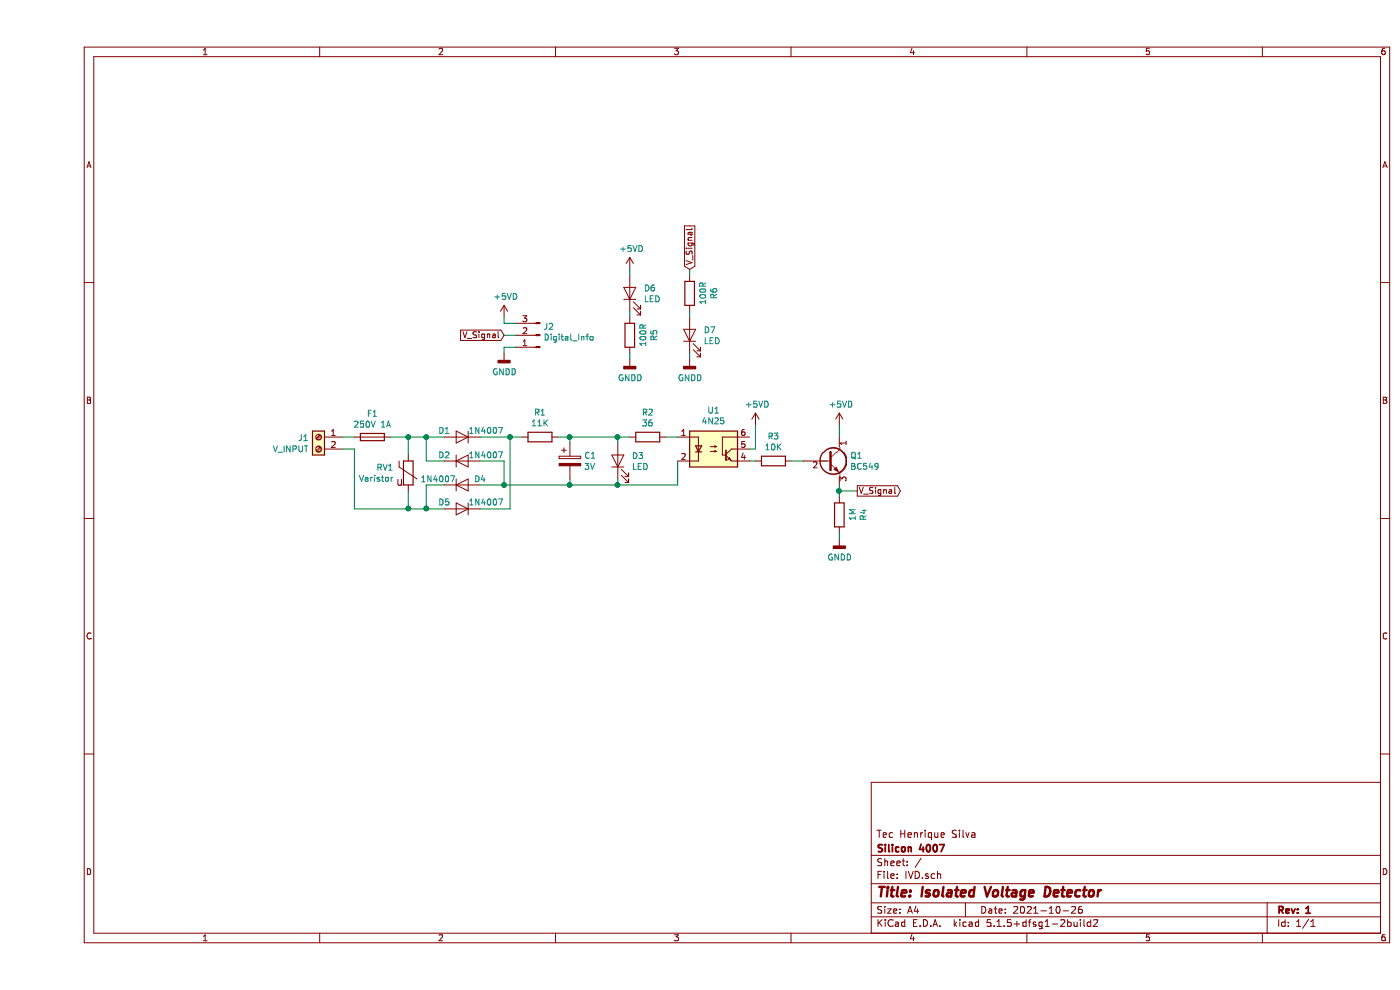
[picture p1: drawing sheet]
EESchema Schematic File Version 4
EELAYER 30 0
EELAYER END
$Descr A4 11693 8268
encoding utf-8
Sheet 1 1
Title "Isolated Voltage Detector"
Date "2021-10-26"
Rev "1"
Comp "Silicon 4007"
Comment1 "Tec Henrique Silva"
Comment2 ""
Comment3 ""
Comment4 ""
$EndDescr
$Comp
L Device:Fuse F1
U 1 1
P 2800 3650
F 0 "F1" V 2603 3650 50  0000 C CNN
F 1 "250V 1A" V 2694 3650 50  0000 C CNN
F 2 "Fuse:Fuse_Blade_ATO_directSolder" V 2730 3650 50  0001 C CNN
F 3 "~" H 2800 3650 50  0001 C CNN
	1    2800 3650
	0    1    1    0   
$EndComp
$Comp
L Device:LED D3
U 1 1
P 4850 3850
F 0 "D3" V 4889 3733 50  0000 R CNN
F 1 "LED" V 4798 3733 50  0000 R CNN
F 2 "LED_THT:LED_D5.0mm_Clear" H 4850 3850 50  0001 C CNN
F 3 "~" H 4850 3850 50  0001 C CNN
	1    4850 3850
	0    -1   -1   0   
$EndComp
$Comp
L Device:R R1
U 1 1
P 4200 3650
F 0 "R1" V 3993 3650 50  0000 C CNN
F 1 "11K" V 4084 3650 50  0000 C CNN
F 2 "Resistor_THT:R_Axial_DIN0207_L6.3mm_D2.5mm_P7.62mm_Horizontal" V 4130 3650 50  0001 C CNN
F 3 "~" H 4200 3650 50  0001 C CNN
	1    4200 3650
	0    1    1    0   
$EndComp
$Comp
L Isolator:4N25 U1
U 1 1
P 5650 3750
F 0 "U1" H 5650 4075 50  0000 C CNN
F 1 "4N25" H 5650 3984 50  0000 C CNN
F 2 "Package_DIP:DIP-6_W7.62mm_LongPads" H 5450 3550 50  0001 L CIN
F 3 "https://www.vishay.com/docs/83725/4n25.pdf" H 5650 3750 50  0001 L CNN
	1    5650 3750
	1    0    0    -1  
$EndComp
$Comp
L Device:CP C1
U 1 1
P 4450 3850
F 0 "C1" H 4568 3896 50  0000 L CNN
F 1 "3V" H 4568 3805 50  0000 L CNN
F 2 "Capacitor_THT:CP_Radial_D10.0mm_P3.50mm" H 4488 3700 50  0001 C CNN
F 3 "~" H 4450 3850 50  0001 C CNN
	1    4450 3850
	1    0    0    -1  
$EndComp
Wire Wire Line
	3400 3650 3250 3650
Wire Wire Line
	3400 4050 3250 4050
Wire Wire Line
	3250 4050 3250 4250
Wire Wire Line
	3250 4250 3400 4250
Wire Wire Line
	3950 3650 3950 4250
Wire Wire Line
	4450 3650 4450 3700
Wire Wire Line
	4850 3700 4850 3650
Wire Wire Line
	4850 3650 4450 3650
Wire Wire Line
	4450 4050 4450 4000
Wire Wire Line
	4850 4000 4850 4050
Wire Wire Line
	4850 4050 4450 4050
Wire Wire Line
	4350 3650 4450 3650
Connection ~ 4450 3650
Wire Wire Line
	4050 3650 3950 3650
Wire Wire Line
	3900 4050 4450 4050
Connection ~ 4450 4050
$Comp
L Device:Varistor RV1
U 1 1
P 3100 3950
F 0 "RV1" H 2979 3996 50  0000 R CNN
F 1 "Varistor" H 2979 3905 50  0000 R CNN
F 2 "Varistor:RV_Disc_D12mm_W4mm_P7.5mm" V 3030 3950 50  0001 C CNN
F 3 "~" H 3100 3950 50  0001 C CNN
	1    3100 3950
	1    0    0    -1  
$EndComp
Wire Wire Line
	3100 4100 3100 4250
Wire Wire Line
	3100 4250 3250 4250
Connection ~ 3250 4250
Wire Wire Line
	3100 3800 3100 3650
Wire Wire Line
	3100 3650 3250 3650
Connection ~ 3250 3650
Wire Wire Line
	3100 3650 2950 3650
Connection ~ 3100 3650
Wire Wire Line
	3700 3650 3950 3650
Connection ~ 3950 3650
Wire Wire Line
	3700 4050 3900 4050
Connection ~ 3900 4050
Wire Wire Line
	3700 4250 3950 4250
$Comp
L Connector:Screw_Terminal_01x02 J1
U 1 1
P 2350 3650
F 0 "J1" H 2430 3642 50  0000 L CNN
F 1 "V_INPUT" H 2430 3551 50  0000 L CNN
F 2 "Connector_Phoenix_GMSTB:PhoenixContact_GMSTBA_2,5_2-G_1x02_P7.50mm_Horizontal" H 2350 3650 50  0001 C CNN
F 3 "~" H 2350 3650 50  0001 C CNN
	1    2350 3650
	-1   0    0    -1  
$EndComp
Wire Wire Line
	2550 3650 2650 3650
Wire Wire Line
	2550 3750 2650 3750
Wire Wire Line
	2650 3750 2650 4250
Wire Wire Line
	2650 4250 3100 4250
Connection ~ 3100 4250
$Comp
L Device:R R2
U 1 1
P 5100 3650
F 0 "R2" V 4893 3650 50  0000 C CNN
F 1 "36" V 4984 3650 50  0000 C CNN
F 2 "Resistor_THT:R_Axial_DIN0207_L6.3mm_D2.5mm_P7.62mm_Horizontal" V 5030 3650 50  0001 C CNN
F 3 "~" H 5100 3650 50  0001 C CNN
	1    5100 3650
	0    1    1    0   
$EndComp
Wire Wire Line
	4850 3650 4950 3650
Connection ~ 4850 3650
Wire Wire Line
	5250 3650 5350 3650
Wire Wire Line
	5350 3850 5350 4050
Wire Wire Line
	5350 4050 4850 4050
Connection ~ 4850 4050
$Comp
L Diode:1N4007 D2
U 1 1
P 3550 3850
F 0 "D2" H 3400 3900 50  0000 C CNN
F 1 "1N4007" H 3750 3900 50  0000 C CNN
F 2 "Diode_THT:D_DO-41_SOD81_P10.16mm_Horizontal" H 3550 3675 50  0001 C CNN
F 3 "http://www.vishay.com/docs/88503/1n4001.pdf" H 3550 3850 50  0001 C CNN
	1    3550 3850
	1    0    0    -1  
$EndComp
$Comp
L Diode:1N4007 D4
U 1 1
P 3550 4050
F 0 "D4" H 3700 4100 50  0000 C CNN
F 1 "1N4007" H 3350 4100 50  0000 C CNN
F 2 "Diode_THT:D_DO-41_SOD81_P10.16mm_Horizontal" H 3550 3875 50  0001 C CNN
F 3 "http://www.vishay.com/docs/88503/1n4001.pdf" H 3550 4050 50  0001 C CNN
	1    3550 4050
	1    0    0    -1  
$EndComp
$Comp
L Diode:1N4007 D5
U 1 1
P 3550 4250
F 0 "D5" H 3700 4200 50  0000 C CNN
F 1 "1N4007" H 3350 4200 50  0000 C CNN
F 2 "Diode_THT:D_DO-41_SOD81_P10.16mm_Horizontal" H 3550 4075 50  0001 C CNN
F 3 "http://www.vishay.com/docs/88503/1n4001.pdf" H 3550 4250 50  0001 C CNN
	1    3550 4250
	-1   0    0    1   
$EndComp
Wire Wire Line
	3700 3850 3900 3850
Wire Wire Line
	3900 3850 3900 4050
Wire Wire Line
	3250 3650 3250 3850
Wire Wire Line
	3250 3850 3400 3850
$Comp
L Diode:1N4007 D1
U 1 1
P 3550 3650
F 0 "D1" H 3700 3600 50  0000 C CNN
F 1 "1N4007" H 3350 3600 50  0000 C CNN
F 2 "Diode_THT:D_DO-41_SOD81_P10.16mm_Horizontal" H 3550 3475 50  0001 C CNN
F 3 "http://www.vishay.com/docs/88503/1n4001.pdf" H 3550 3650 50  0001 C CNN
	1    3550 3650
	-1   0    0    1   
$EndComp
$Comp
L Transistor_BJT:BC549 Q1
U 1 1
P 6600 3850
F 0 "Q1" H 6791 3896 50  0000 L CNN
F 1 "BC549" H 6791 3805 50  0000 L CNN
F 2 "Package_TO_SOT_THT:TO-92_Inline_Wide" H 6800 3775 50  0001 L CIN
F 3 "http://www.fairchildsemi.com/ds/BC/BC547.pdf" H 6600 3850 50  0001 L CNN
	1    6600 3850
	1    0    0    -1  
$EndComp
$Comp
L Device:R R3
U 1 1
P 6150 3850
F 0 "R3" V 5943 3850 50  0000 C CNN
F 1 "10K" V 6034 3850 50  0000 C CNN
F 2 "Resistor_THT:R_Axial_DIN0207_L6.3mm_D2.5mm_P7.62mm_Horizontal" V 6080 3850 50  0001 C CNN
F 3 "~" H 6150 3850 50  0001 C CNN
	1    6150 3850
	0    1    1    0   
$EndComp
Wire Wire Line
	5950 3850 6000 3850
Wire Wire Line
	6000 3550 6000 3750
Wire Wire Line
	6000 3750 5950 3750
$Comp
L Device:R R4
U 1 1
P 6700 4300
F 0 "R4" V 6493 4300 50  0000 C CNN
F 1 "1M" V 6584 4300 50  0000 C CNN
F 2 "Resistor_THT:R_Axial_DIN0207_L6.3mm_D2.5mm_P7.62mm_Horizontal" V 6630 4300 50  0001 C CNN
F 3 "~" H 6700 4300 50  0001 C CNN
	1    6700 4300
	-1   0    0    1   
$EndComp
$Comp
L power:GNDD #PWR05
U 1 1
P 6700 4500
F 0 "#PWR05" H 6700 4250 50  0001 C CNN
F 1 "GNDD" H 6704 4345 50  0000 C CNN
F 2 "" H 6700 4500 50  0001 C CNN
F 3 "" H 6700 4500 50  0001 C CNN
	1    6700 4500
	1    0    0    -1  
$EndComp
$Comp
L power:+5VD #PWR01
U 1 1
P 6000 3550
F 0 "#PWR01" H 6000 3400 50  0001 C CNN
F 1 "+5VD" H 6015 3723 50  0000 C CNN
F 2 "" H 6000 3550 50  0001 C CNN
F 3 "" H 6000 3550 50  0001 C CNN
	1    6000 3550
	1    0    0    -1  
$EndComp
$Comp
L power:+5VD #PWR02
U 1 1
P 6700 3550
F 0 "#PWR02" H 6700 3400 50  0001 C CNN
F 1 "+5VD" H 6715 3723 50  0000 C CNN
F 2 "" H 6700 3550 50  0001 C CNN
F 3 "" H 6700 3550 50  0001 C CNN
	1    6700 3550
	1    0    0    -1  
$EndComp
Wire Wire Line
	6700 3550 6700 3650
Wire Wire Line
	6700 4500 6700 4450
Wire Wire Line
	6400 3850 6300 3850
Wire Wire Line
	6700 4050 6700 4100
Wire Wire Line
	6700 4100 6850 4100
Connection ~ 6700 4100
Wire Wire Line
	6700 4100 6700 4150
Text GLabel 5450 2250 1    50   Input ~ 0
V_Signal
Wire Wire Line
	5450 2950 5450 3000
Wire Wire Line
	5450 2300 5450 2250
Wire Wire Line
	5450 2600 5450 2650
$Comp
L Device:R R6
U 1 1
P 5450 2450
F 0 "R6" V 5243 2450 50  0000 C CNN
F 1 "100R" V 5334 2450 50  0000 C CNN
F 2 "Resistor_THT:R_Axial_DIN0207_L6.3mm_D2.5mm_P7.62mm_Horizontal" V 5380 2450 50  0001 C CNN
F 3 "~" H 5450 2450 50  0001 C CNN
	1    5450 2450
	-1   0    0    1   
$EndComp
$Comp
L Device:LED D7
U 1 1
P 5450 2800
F 0 "D7" V 5489 2683 50  0000 R CNN
F 1 "LED" V 5398 2683 50  0000 R CNN
F 2 "LED_THT:LED_D5.0mm_IRGrey" H 5450 2800 50  0001 C CNN
F 3 "~" H 5450 2800 50  0001 C CNN
	1    5450 2800
	0    -1   -1   0   
$EndComp
$Comp
L power:GNDD #PWR08
U 1 1
P 5450 3000
F 0 "#PWR08" H 5450 2750 50  0001 C CNN
F 1 "GNDD" H 5454 2845 50  0000 C CNN
F 2 "" H 5450 3000 50  0001 C CNN
F 3 "" H 5450 3000 50  0001 C CNN
	1    5450 3000
	1    0    0    -1  
$EndComp
Wire Wire Line
	4950 2950 4950 3000
Wire Wire Line
	4950 2300 4950 2250
Wire Wire Line
	4950 2600 4950 2650
$Comp
L Device:R R5
U 1 1
P 4950 2800
F 0 "R5" V 4743 2800 50  0000 C CNN
F 1 "100R" V 4834 2800 50  0000 C CNN
F 2 "Resistor_THT:R_Axial_DIN0207_L6.3mm_D2.5mm_P7.62mm_Horizontal" V 4880 2800 50  0001 C CNN
F 3 "~" H 4950 2800 50  0001 C CNN
	1    4950 2800
	-1   0    0    1   
$EndComp
$Comp
L Device:LED D6
U 1 1
P 4950 2450
F 0 "D6" V 4989 2333 50  0000 R CNN
F 1 "LED" V 4898 2333 50  0000 R CNN
F 2 "LED_THT:LED_D5.0mm" H 4950 2450 50  0001 C CNN
F 3 "~" H 4950 2450 50  0001 C CNN
	1    4950 2450
	0    -1   -1   0   
$EndComp
$Comp
L power:GNDD #PWR07
U 1 1
P 4950 3000
F 0 "#PWR07" H 4950 2750 50  0001 C CNN
F 1 "GNDD" H 4954 2845 50  0000 C CNN
F 2 "" H 4950 3000 50  0001 C CNN
F 3 "" H 4950 3000 50  0001 C CNN
	1    4950 3000
	1    0    0    -1  
$EndComp
$Comp
L power:+5VD #PWR06
U 1 1
P 4950 2250
F 0 "#PWR06" H 4950 2100 50  0001 C CNN
F 1 "+5VD" H 4965 2423 50  0000 C CNN
F 2 "" H 4950 2250 50  0001 C CNN
F 3 "" H 4950 2250 50  0001 C CNN
	1    4950 2250
	1    0    0    -1  
$EndComp
Wire Wire Line
	3900 2800 4000 2800
Text GLabel 3900 2800 0    50   Input ~ 0
V_Signal
Text GLabel 6850 4100 2    50   Output ~ 0
V_Signal
Wire Wire Line
	3900 2900 3900 2950
Wire Wire Line
	4000 2900 3900 2900
$Comp
L power:GNDD #PWR04
U 1 1
P 3900 2950
F 0 "#PWR04" H 3900 2700 50  0001 C CNN
F 1 "GNDD" H 3904 2795 50  0000 C CNN
F 2 "" H 3900 2950 50  0001 C CNN
F 3 "" H 3900 2950 50  0001 C CNN
	1    3900 2950
	1    0    0    -1  
$EndComp
Wire Wire Line
	3900 2700 4000 2700
Wire Wire Line
	3900 2650 3900 2700
$Comp
L power:+5VD #PWR03
U 1 1
P 3900 2650
F 0 "#PWR03" H 3900 2500 50  0001 C CNN
F 1 "+5VD" H 3915 2823 50  0000 C CNN
F 2 "" H 3900 2650 50  0001 C CNN
F 3 "" H 3900 2650 50  0001 C CNN
	1    3900 2650
	1    0    0    -1  
$EndComp
$Comp
L Connector:Conn_01x03_Male J2
U 1 1
P 4200 2800
F 0 "J2" H 4172 2732 50  0000 R CNN
F 1 "Digital_Info" H 4172 2823 50  0000 R CNN
F 2 "Connector_PinHeader_2.54mm:PinHeader_1x03_P2.54mm_Horizontal" H 4200 2800 50  0001 C CNN
F 3 "~" H 4200 2800 50  0001 C CNN
	1    4200 2800
	-1   0    0    1   
$EndComp
$EndSCHEMATC
